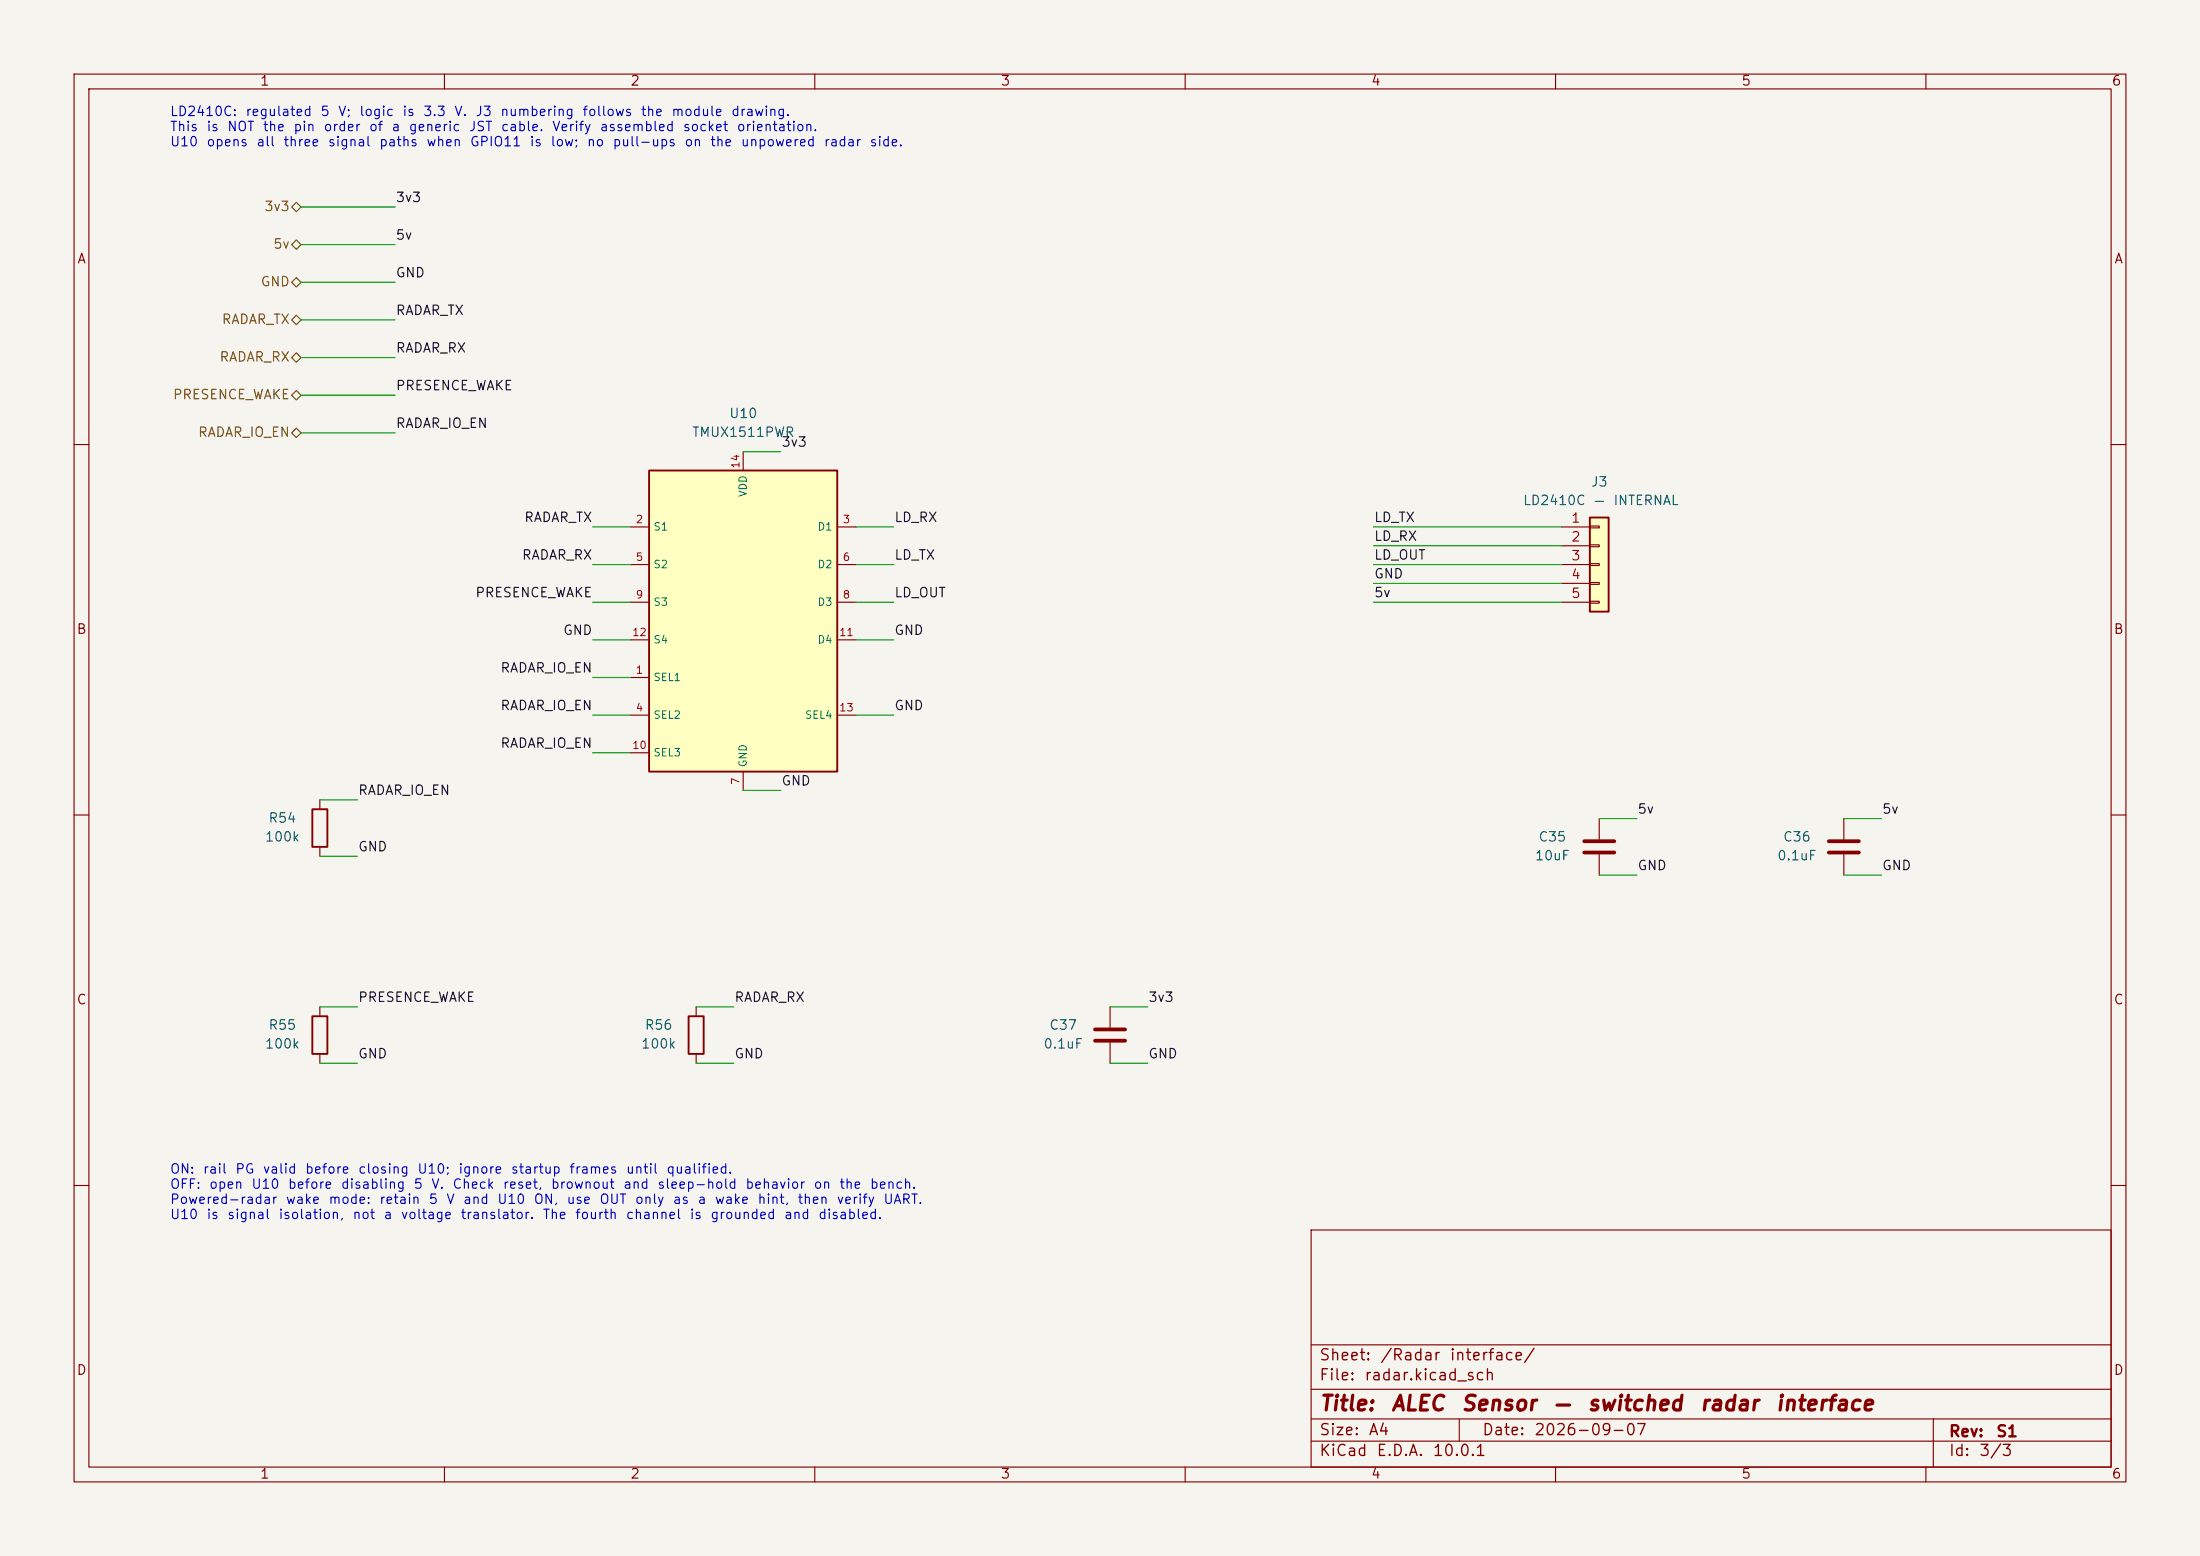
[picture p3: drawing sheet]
(kicad_sch
 (version 20250114)
 (generator "eeschema")
 (paper "A4")
 (lib_symbols
  (symbol
   "Sensor:TMUX1511PWR"
   (pin_names
    (offset 0.508)) (in_bom yes) (on_board yes)
   (property
    "Reference"
    "U" (at 0 22.86 0) (effects (font (size 1.27 1.27))))
   (property
    "Value"
    "TMUX1511PWR" (at 0 25.4 0) (effects (font (size 1.27 1.27))))
   (symbol
    "TMUX1511PWR_0_1"
    (rectangle (start -12.7 17.78) (end 12.7 -22.86) (stroke (width 0.254) (type default)) (fill (type background))))
   (symbol
    "TMUX1511PWR_1_1"
    (pin
    input
    line (at -15.24 -10.16 0) (length 2.54) (name
    "SEL1" (effects (font (size 1.016 1.016)))) (number
    "1" (effects (font (size 1.016 1.016)))))
    (pin
    passive
    line (at -15.24 10.16 0) (length 2.54) (name
    "S1" (effects (font (size 1.016 1.016)))) (number
    "2" (effects (font (size 1.016 1.016)))))
    (pin
    passive
    line (at 15.24 10.16 180) (length 2.54) (name
    "D1" (effects (font (size 1.016 1.016)))) (number
    "3" (effects (font (size 1.016 1.016)))))
    (pin
    input
    line (at -15.24 -15.24 0) (length 2.54) (name
    "SEL2" (effects (font (size 1.016 1.016)))) (number
    "4" (effects (font (size 1.016 1.016)))))
    (pin
    passive
    line (at -15.24 5.08 0) (length 2.54) (name
    "S2" (effects (font (size 1.016 1.016)))) (number
    "5" (effects (font (size 1.016 1.016)))))
    (pin
    passive
    line (at 15.24 5.08 180) (length 2.54) (name
    "D2" (effects (font (size 1.016 1.016)))) (number
    "6" (effects (font (size 1.016 1.016)))))
    (pin
    power_in
    line (at 0 -25.4 90) (length 2.54) (name
    "GND" (effects (font (size 1.016 1.016)))) (number
    "7" (effects (font (size 1.016 1.016)))))
    (pin
    passive
    line (at 15.24 0 180) (length 2.54) (name
    "D3" (effects (font (size 1.016 1.016)))) (number
    "8" (effects (font (size 1.016 1.016)))))
    (pin
    passive
    line (at -15.24 0 0) (length 2.54) (name
    "S3" (effects (font (size 1.016 1.016)))) (number
    "9" (effects (font (size 1.016 1.016)))))
    (pin
    input
    line (at -15.24 -20.32 0) (length 2.54) (name
    "SEL3" (effects (font (size 1.016 1.016)))) (number
    "10" (effects (font (size 1.016 1.016)))))
    (pin
    passive
    line (at 15.24 -5.08 180) (length 2.54) (name
    "D4" (effects (font (size 1.016 1.016)))) (number
    "11" (effects (font (size 1.016 1.016)))))
    (pin
    passive
    line (at -15.24 -5.08 0) (length 2.54) (name
    "S4" (effects (font (size 1.016 1.016)))) (number
    "12" (effects (font (size 1.016 1.016)))))
    (pin
    input
    line (at 15.24 -15.24 180) (length 2.54) (name
    "SEL4" (effects (font (size 1.016 1.016)))) (number
    "13" (effects (font (size 1.016 1.016)))))
    (pin
    power_in
    line (at 0 20.32 270) (length 2.54) (name
    "VDD" (effects (font (size 1.016 1.016)))) (number
    "14" (effects (font (size 1.016 1.016)))))))
  (symbol
   "Connector_Generic:Conn_01x05"
   (pin_names
    (offset 1.016) (hide yes)) (exclude_from_sim no) (in_bom yes) (on_board yes)
   (in_pos_files yes)
   (duplicate_pin_numbers_are_jumpers no)
   (property
    "Reference"
    "J" (at 0 7.62 0) (show_name no) (do_not_autoplace no) (effects (font (size 1.27 1.27))))
   (property
    "Value"
    "Conn_01x05" (at 0 -7.62 0) (show_name no) (do_not_autoplace no) (effects (font (size 1.27 1.27))))
   (property
    "Footprint"
    "" (at 0 0 0) (show_name no) (do_not_autoplace no) (hide yes) (effects (font (size 1.27 1.27))))
   (property
    "Datasheet"
    "" (at 0 0 0) (show_name no) (do_not_autoplace no) (hide yes) (effects (font (size 1.27 1.27))))
   (property
    "Description"
    "Generic connector, single row, 01x05, script generated (kicad-library-utils/schlib/autogen/connector/)" (at 0 0 0) (show_name no) (do_not_autoplace no) (hide yes) (effects (font (size 1.27 1.27))))
   (property
    "ki_keywords"
    "connector" (at 0 0 0) (show_name no) (do_not_autoplace no) (hide yes) (effects (font (size 1.27 1.27))))
   (property
    "ki_fp_filters"
    "Connector*:*_1x??_*" (at 0 0 0) (show_name no) (do_not_autoplace no) (hide yes) (effects (font (size 1.27 1.27))))
   (symbol
    "Conn_01x05_1_1"
    (rectangle (start -1.27 6.35) (end 1.27 -6.35) (stroke (width 0.254) (type default)) (fill (type background)))
    (rectangle (start -1.27 5.207) (end 0 4.953) (stroke (width 0.1524) (type default)) (fill (type none)))
    (rectangle (start -1.27 2.667) (end 0 2.413) (stroke (width 0.1524) (type default)) (fill (type none)))
    (rectangle (start -1.27 0.127) (end 0 -0.127) (stroke (width 0.1524) (type default)) (fill (type none)))
    (rectangle (start -1.27 -2.413) (end 0 -2.667) (stroke (width 0.1524) (type default)) (fill (type none)))
    (rectangle (start -1.27 -4.953) (end 0 -5.207) (stroke (width 0.1524) (type default)) (fill (type none)))
    (pin
    passive
    line (at -5.08 5.08 0) (length 3.81) (name
    "Pin_1" (effects (font (size 1.27 1.27)))) (number
    "1" (effects (font (size 1.27 1.27)))))
    (pin
    passive
    line (at -5.08 2.54 0) (length 3.81) (name
    "Pin_2" (effects (font (size 1.27 1.27)))) (number
    "2" (effects (font (size 1.27 1.27)))))
    (pin
    passive
    line (at -5.08 0 0) (length 3.81) (name
    "Pin_3" (effects (font (size 1.27 1.27)))) (number
    "3" (effects (font (size 1.27 1.27)))))
    (pin
    passive
    line (at -5.08 -2.54 0) (length 3.81) (name
    "Pin_4" (effects (font (size 1.27 1.27)))) (number
    "4" (effects (font (size 1.27 1.27)))))
    (pin
    passive
    line (at -5.08 -5.08 0) (length 3.81) (name
    "Pin_5" (effects (font (size 1.27 1.27)))) (number
    "5" (effects (font (size 1.27 1.27))))))
   (embedded_fonts no))
  (symbol
   "Device:R"
   (pin_numbers (hide yes))
   (pin_names
    (offset 0)) (exclude_from_sim no) (in_bom yes) (on_board yes)
   (in_pos_files yes)
   (duplicate_pin_numbers_are_jumpers no)
   (property
    "Reference"
    "R" (at 2.032 0 90) (show_name no) (do_not_autoplace no) (effects (font (size 1.27 1.27))))
   (property
    "Value"
    "R" (at 0 0 90) (show_name no) (do_not_autoplace no) (effects (font (size 1.27 1.27))))
   (property
    "Footprint"
    "" (at -1.778 0 90) (show_name no) (do_not_autoplace no) (hide yes) (effects (font (size 1.27 1.27))))
   (property
    "Datasheet"
    "" (at 0 0 0) (show_name no) (do_not_autoplace no) (hide yes) (effects (font (size 1.27 1.27))))
   (property
    "Description"
    "Resistor" (at 0 0 0) (show_name no) (do_not_autoplace no) (hide yes) (effects (font (size 1.27 1.27))))
   (property
    "ki_keywords"
    "R res resistor" (at 0 0 0) (show_name no) (do_not_autoplace no) (hide yes) (effects (font (size 1.27 1.27))))
   (property
    "ki_fp_filters"
    "R_*" (at 0 0 0) (show_name no) (do_not_autoplace no) (hide yes) (effects (font (size 1.27 1.27))))
   (symbol
    "R_0_1"
    (rectangle (start -1.016 -2.54) (end 1.016 2.54) (stroke (width 0.254) (type default)) (fill (type none))))
   (symbol
    "R_1_1"
    (pin
    passive
    line (at 0 3.81 270) (length 1.27) (name
    "" (effects (font (size 1.27 1.27)))) (number
    "1" (effects (font (size 1.27 1.27)))))
    (pin
    passive
    line (at 0 -3.81 90) (length 1.27) (name
    "" (effects (font (size 1.27 1.27)))) (number
    "2" (effects (font (size 1.27 1.27))))))
   (embedded_fonts no))
  (symbol
   "Device:C"
   (pin_numbers (hide yes))
   (pin_names
    (offset 0.254)) (exclude_from_sim no) (in_bom yes) (on_board yes)
   (in_pos_files yes)
   (duplicate_pin_numbers_are_jumpers no)
   (property
    "Reference"
    "C" (at 0.635 2.54 0) (show_name no) (do_not_autoplace no) (effects (font (size 1.27 1.27)) (justify left)))
   (property
    "Value"
    "C" (at 0.635 -2.54 0) (show_name no) (do_not_autoplace no) (effects (font (size 1.27 1.27)) (justify left)))
   (property
    "Footprint"
    "" (at 0.9652 -3.81 0) (show_name no) (do_not_autoplace no) (hide yes) (effects (font (size 1.27 1.27))))
   (property
    "Datasheet"
    "" (at 0 0 0) (show_name no) (do_not_autoplace no) (hide yes) (effects (font (size 1.27 1.27))))
   (property
    "Description"
    "Unpolarized capacitor" (at 0 0 0) (show_name no) (do_not_autoplace no) (hide yes) (effects (font (size 1.27 1.27))))
   (property
    "ki_keywords"
    "cap capacitor" (at 0 0 0) (show_name no) (do_not_autoplace no) (hide yes) (effects (font (size 1.27 1.27))))
   (property
    "ki_fp_filters"
    "C_*" (at 0 0 0) (show_name no) (do_not_autoplace no) (hide yes) (effects (font (size 1.27 1.27))))
   (symbol
    "C_0_1"
    (polyline (pts (xy -2.032 0.762) (xy 2.032 0.762)) (stroke (width 0.508) (type default)) (fill (type none)))
    (polyline (pts (xy -2.032 -0.762) (xy 2.032 -0.762)) (stroke (width 0.508) (type default)) (fill (type none))))
   (symbol
    "C_1_1"
    (pin
    passive
    line (at 0 3.81 270) (length 2.794) (name
    "" (effects (font (size 1.27 1.27)))) (number
    "1" (effects (font (size 1.27 1.27)))))
    (pin
    passive
    line (at 0 -3.81 90) (length 2.794) (name
    "" (effects (font (size 1.27 1.27)))) (number
    "2" (effects (font (size 1.27 1.27))))))
   (embedded_fonts no)))
 (title_block
  (title "ALEC Sensor — switched radar interface")
  (date "2026-09-07")
  (rev "S1"))
 (wire
  (pts (xy 85.09 91.44) (xy 80.01 91.44))
  (stroke (width 0) (type default)))
 (label
  "RADAR_IO_EN"
  (at 80.0100 91.4400 0)
  (effects (font (size 1.27 1.27)) (justify right bottom)))
 (wire
  (pts (xy 85.09 71.12) (xy 80.01 71.12))
  (stroke (width 0) (type default)))
 (label
  "RADAR_TX"
  (at 80.0100 71.1200 0)
  (effects (font (size 1.27 1.27)) (justify right bottom)))
 (wire
  (pts (xy 115.57 71.12) (xy 120.64999999999999 71.12))
  (stroke (width 0) (type default)))
 (label
  "LD_RX"
  (at 120.6500 71.1200 0)
  (effects (font (size 1.27 1.27)) (justify left bottom)))
 (wire
  (pts (xy 85.09 96.52) (xy 80.01 96.52))
  (stroke (width 0) (type default)))
 (label
  "RADAR_IO_EN"
  (at 80.0100 96.5200 0)
  (effects (font (size 1.27 1.27)) (justify right bottom)))
 (wire
  (pts (xy 85.09 76.2) (xy 80.01 76.2))
  (stroke (width 0) (type default)))
 (label
  "RADAR_RX"
  (at 80.0100 76.2000 0)
  (effects (font (size 1.27 1.27)) (justify right bottom)))
 (wire
  (pts (xy 115.57 76.2) (xy 120.64999999999999 76.2))
  (stroke (width 0) (type default)))
 (label
  "LD_TX"
  (at 120.6500 76.2000 0)
  (effects (font (size 1.27 1.27)) (justify left bottom)))
 (wire
  (pts (xy 100.33 106.68) (xy 105.41 106.68))
  (stroke (width 0) (type default)))
 (label
  "GND"
  (at 105.4100 106.6800 0)
  (effects (font (size 1.27 1.27)) (justify left bottom)))
 (wire
  (pts (xy 115.57 81.28) (xy 120.64999999999999 81.28))
  (stroke (width 0) (type default)))
 (label
  "LD_OUT"
  (at 120.6500 81.2800 0)
  (effects (font (size 1.27 1.27)) (justify left bottom)))
 (wire
  (pts (xy 85.09 81.28) (xy 80.01 81.28))
  (stroke (width 0) (type default)))
 (label
  "PRESENCE_WAKE"
  (at 80.0100 81.2800 0)
  (effects (font (size 1.27 1.27)) (justify right bottom)))
 (wire
  (pts (xy 85.09 101.6) (xy 80.01 101.6))
  (stroke (width 0) (type default)))
 (label
  "RADAR_IO_EN"
  (at 80.0100 101.6000 0)
  (effects (font (size 1.27 1.27)) (justify right bottom)))
 (wire
  (pts (xy 115.57 86.36) (xy 120.64999999999999 86.36))
  (stroke (width 0) (type default)))
 (label
  "GND"
  (at 120.6500 86.3600 0)
  (effects (font (size 1.27 1.27)) (justify left bottom)))
 (wire
  (pts (xy 85.09 86.36) (xy 80.01 86.36))
  (stroke (width 0) (type default)))
 (label
  "GND"
  (at 80.0100 86.3600 0)
  (effects (font (size 1.27 1.27)) (justify right bottom)))
 (wire
  (pts (xy 115.57 96.52) (xy 120.64999999999999 96.52))
  (stroke (width 0) (type default)))
 (label
  "GND"
  (at 120.6500 96.5200 0)
  (effects (font (size 1.27 1.27)) (justify left bottom)))
 (wire
  (pts (xy 100.33 60.96) (xy 105.41 60.96))
  (stroke (width 0) (type default)))
 (label
  "3v3"
  (at 105.4100 60.9600 0)
  (effects (font (size 1.27 1.27)) (justify left bottom)))
 (symbol
  (lib_id "Sensor:TMUX1511PWR")
  (at 100.33 81.28 0)
  (unit 1)
  (in_bom yes)
  (on_board yes)
  (dnp no)
  (property
   "Reference"
   "U10" (at 100.33 55.88 0) (effects (font (size 1.27 1.27))))
  (property
   "Value"
   "TMUX1511PWR" (at 100.33 58.42 0) (effects (font (size 1.27 1.27))))
  (property
   "Footprint"
   "Package_SO:TSSOP-14_4.4x5mm_P0.65mm" (at 100.33 81.28 0) (effects (font (size 1.27 1.27)) (hide yes)))
  (property
   "Datasheet"
   "https://www.ti.com/cn/lit/gpn/tmux1511" (at 100.33 81.28 0) (effects (font (size 1.27 1.27)) (hide yes)))
  (property
   "MPN"
   "TMUX1511PWR" (at 100.33 81.28 0) (effects (font (size 1.27 1.27)) (hide yes)))
  (instances (project
    "alec-sensor" (path
    "/7924bd8b-2498-4d76-899d-c0ad5a514485/071a6f01-6d3c-539e-875a-3d1615e643da" (reference "U10") (unit 1))))
  (pin
   "1")
  (pin
   "2")
  (pin
   "3")
  (pin
   "4")
  (pin
   "5")
  (pin
   "6")
  (pin
   "7")
  (pin
   "8")
  (pin
   "9")
  (pin
   "10")
  (pin
   "11")
  (pin
   "12")
  (pin
   "13")
  (pin
   "14")
 (property "Manufacturer" "Texas Instruments" (at 0 0 0) (effects (font (size 1.27 1.27)) (hide yes)))
 (property "LCSC#" "C2866750" (at 0 0 0) (effects (font (size 1.27 1.27)) (hide yes))))
 (wire
  (pts (xy 210.82 71.12) (xy 185.42 71.12))
  (stroke (width 0) (type default)))
 (label
  "LD_TX"
  (at 185.4200 71.1200 0)
  (effects (font (size 1.27 1.27)) (justify left bottom)))
 (wire
  (pts (xy 210.82 73.66) (xy 185.42 73.66))
  (stroke (width 0) (type default)))
 (label
  "LD_RX"
  (at 185.4200 73.6600 0)
  (effects (font (size 1.27 1.27)) (justify left bottom)))
 (wire
  (pts (xy 210.82 76.2) (xy 185.42 76.2))
  (stroke (width 0) (type default)))
 (label
  "LD_OUT"
  (at 185.4200 76.2000 0)
  (effects (font (size 1.27 1.27)) (justify left bottom)))
 (wire
  (pts (xy 210.82 78.74) (xy 185.42 78.74))
  (stroke (width 0) (type default)))
 (label
  "GND"
  (at 185.4200 78.7400 0)
  (effects (font (size 1.27 1.27)) (justify left bottom)))
 (wire
  (pts (xy 210.82 81.28) (xy 185.42 81.28))
  (stroke (width 0) (type default)))
 (label
  "5v"
  (at 185.4200 81.2800 0)
  (effects (font (size 1.27 1.27)) (justify left bottom)))
 (symbol
  (lib_id "Connector_Generic:Conn_01x05")
  (at 215.9 76.2 0)
  (unit 1)
  (in_bom yes)
  (on_board yes)
  (dnp no)
  (property
   "Reference"
   "J3" (at 215.9 65.12 0) (effects (font (size 1.27 1.27))))
  (property
   "Value"
   "LD2410C — INTERNAL" (at 215.9 67.62 0) (effects (font (size 1.27 1.27))))
  (property
   "Footprint"
   "Sensor:Samtec_SSW-105-01-F-S" (at 215.9 76.2 0) (effects (font (size 1.27 1.27)) (hide yes)))
  (property
   "Datasheet"
   "https://www.samtec.com/products/ssw-105-01-f-s" (at 215.9 76.2 0) (effects (font (size 1.27 1.27)) (hide yes)))
  (property
   "MPN"
   "SSW-105-01-F-S" (at 215.9 76.2 0) (effects (font (size 1.27 1.27)) (hide yes)))
  (instances (project
    "alec-sensor" (path
    "/7924bd8b-2498-4d76-899d-c0ad5a514485/071a6f01-6d3c-539e-875a-3d1615e643da" (reference "J3") (unit 1))))
  (exclude_from_sim yes)
  (pin
   "1")
  (pin
   "2")
  (pin
   "3")
  (pin
   "4")
  (pin
   "5")
 (property "Manufacturer" "Samtec" (at 0 0 0) (effects (font (size 1.27 1.27)) (hide yes)))
 (property "LCSC#" "C5930350" (at 0 0 0) (effects (font (size 1.27 1.27)) (hide yes))))
 (wire
  (pts (xy 43.18 107.95) (xy 48.26 107.95))
  (stroke (width 0) (type default)))
 (label
  "RADAR_IO_EN"
  (at 48.2600 107.9500 0)
  (effects (font (size 1.27 1.27)) (justify left bottom)))
 (wire
  (pts (xy 43.18 115.57) (xy 48.26 115.57))
  (stroke (width 0) (type default)))
 (label
  "GND"
  (at 48.2600 115.5700 0)
  (effects (font (size 1.27 1.27)) (justify left bottom)))
 (symbol
  (lib_id "Device:R")
  (at 43.18 111.76 0)
  (unit 1)
  (in_bom yes)
  (on_board yes)
  (dnp no)
  (property
   "Reference"
   "R54" (at 38.1 110.49000000000001 0) (effects (font (size 1.27 1.27))))
  (property
   "Value"
   "100k" (at 38.1 113.03 0) (effects (font (size 1.27 1.27))))
  (property
   "Footprint"
   "Resistor_SMD:R_0402_1005Metric" (at 43.18 111.76 0) (effects (font (size 1.27 1.27)) (hide yes)))
  (property
   "Datasheet"
   "https://www.lcsc.com/datasheet/lcsc_datasheet_2304140030_YAGEO-RC0402FR-07100KL_C60491.pdf" (at 43.18 111.76 0) (effects (font (size 1.27 1.27)) (hide yes)))
  (property
   "MPN"
   "RC0402FR-07100KL" (at 43.18 111.76 0) (effects (font (size 1.27 1.27)) (hide yes)))
  (instances (project
    "alec-sensor" (path
    "/7924bd8b-2498-4d76-899d-c0ad5a514485/071a6f01-6d3c-539e-875a-3d1615e643da" (reference "R54") (unit 1))))
  (pin
   "1")
  (pin
   "2")
 (property "Manufacturer" "YAGEO" (at 0 0 0) (effects (font (size 1.27 1.27)) (hide yes)))
 (property "LCSC#" "C60491" (at 0 0 0) (effects (font (size 1.27 1.27)) (hide yes))))
 (wire
  (pts (xy 43.18 135.89) (xy 48.26 135.89))
  (stroke (width 0) (type default)))
 (label
  "PRESENCE_WAKE"
  (at 48.2600 135.8900 0)
  (effects (font (size 1.27 1.27)) (justify left bottom)))
 (wire
  (pts (xy 43.18 143.51) (xy 48.26 143.51))
  (stroke (width 0) (type default)))
 (label
  "GND"
  (at 48.2600 143.5100 0)
  (effects (font (size 1.27 1.27)) (justify left bottom)))
 (symbol
  (lib_id "Device:R")
  (at 43.18 139.7 0)
  (unit 1)
  (in_bom yes)
  (on_board yes)
  (dnp no)
  (property
   "Reference"
   "R55" (at 38.1 138.42999999999998 0) (effects (font (size 1.27 1.27))))
  (property
   "Value"
   "100k" (at 38.1 140.97 0) (effects (font (size 1.27 1.27))))
  (property
   "Footprint"
   "Resistor_SMD:R_0402_1005Metric" (at 43.18 139.7 0) (effects (font (size 1.27 1.27)) (hide yes)))
  (property
   "Datasheet"
   "https://www.lcsc.com/datasheet/lcsc_datasheet_2304140030_YAGEO-RC0402FR-07100KL_C60491.pdf" (at 43.18 139.7 0) (effects (font (size 1.27 1.27)) (hide yes)))
  (property
   "MPN"
   "RC0402FR-07100KL" (at 43.18 139.7 0) (effects (font (size 1.27 1.27)) (hide yes)))
  (instances (project
    "alec-sensor" (path
    "/7924bd8b-2498-4d76-899d-c0ad5a514485/071a6f01-6d3c-539e-875a-3d1615e643da" (reference "R55") (unit 1))))
  (pin
   "1")
  (pin
   "2")
 (property "Manufacturer" "YAGEO" (at 0 0 0) (effects (font (size 1.27 1.27)) (hide yes)))
 (property "LCSC#" "C60491" (at 0 0 0) (effects (font (size 1.27 1.27)) (hide yes))))
 (wire
  (pts (xy 93.98 135.89) (xy 99.06 135.89))
  (stroke (width 0) (type default)))
 (label
  "RADAR_RX"
  (at 99.0600 135.8900 0)
  (effects (font (size 1.27 1.27)) (justify left bottom)))
 (wire
  (pts (xy 93.98 143.51) (xy 99.06 143.51))
  (stroke (width 0) (type default)))
 (label
  "GND"
  (at 99.0600 143.5100 0)
  (effects (font (size 1.27 1.27)) (justify left bottom)))
 (symbol
  (lib_id "Device:R")
  (at 93.98 139.7 0)
  (unit 1)
  (in_bom yes)
  (on_board yes)
  (dnp no)
  (property
   "Reference"
   "R56" (at 88.9 138.42999999999998 0) (effects (font (size 1.27 1.27))))
  (property
   "Value"
   "100k" (at 88.9 140.97 0) (effects (font (size 1.27 1.27))))
  (property
   "Footprint"
   "Resistor_SMD:R_0402_1005Metric" (at 93.98 139.7 0) (effects (font (size 1.27 1.27)) (hide yes)))
  (property
   "Datasheet"
   "https://www.lcsc.com/datasheet/lcsc_datasheet_2304140030_YAGEO-RC0402FR-07100KL_C60491.pdf" (at 93.98 139.7 0) (effects (font (size 1.27 1.27)) (hide yes)))
  (property
   "MPN"
   "RC0402FR-07100KL" (at 93.98 139.7 0) (effects (font (size 1.27 1.27)) (hide yes)))
  (instances (project
    "alec-sensor" (path
    "/7924bd8b-2498-4d76-899d-c0ad5a514485/071a6f01-6d3c-539e-875a-3d1615e643da" (reference "R56") (unit 1))))
  (pin
   "1")
  (pin
   "2")
 (property "Manufacturer" "YAGEO" (at 0 0 0) (effects (font (size 1.27 1.27)) (hide yes)))
 (property "LCSC#" "C60491" (at 0 0 0) (effects (font (size 1.27 1.27)) (hide yes))))
 (wire
  (pts (xy 215.9 110.49) (xy 220.98000000000002 110.49))
  (stroke (width 0) (type default)))
 (label
  "5v"
  (at 220.9800 110.4900 0)
  (effects (font (size 1.27 1.27)) (justify left bottom)))
 (wire
  (pts (xy 215.9 118.11) (xy 220.98000000000002 118.11))
  (stroke (width 0) (type default)))
 (label
  "GND"
  (at 220.9800 118.1100 0)
  (effects (font (size 1.27 1.27)) (justify left bottom)))
 (symbol
  (lib_id "Device:C")
  (at 215.9 114.3 0)
  (unit 1)
  (in_bom yes)
  (on_board yes)
  (dnp no)
  (property
   "Reference"
   "C35" (at 209.55 113.03 0) (effects (font (size 1.27 1.27))))
  (property
   "Value"
   "10uF" (at 209.55 115.57 0) (effects (font (size 1.27 1.27))))
  (property
   "Footprint"
   "Capacitor_SMD:C_0603_1608Metric" (at 215.9 114.3 0) (effects (font (size 1.27 1.27)) (hide yes)))
  (property
   "Datasheet"
   "https://search.murata.co.jp/Ceramy/image/img/A01X/G101/ENG/GRT188R61A106KE13-01A.pdf" (at 215.9 114.3 0) (effects (font (size 1.27 1.27)) (hide yes)))
  (property
   "MPN"
   "GRT188R61A106KE13D" (at 215.9 114.3 0) (effects (font (size 1.27 1.27)) (hide yes)))
  (instances (project
    "alec-sensor" (path
    "/7924bd8b-2498-4d76-899d-c0ad5a514485/071a6f01-6d3c-539e-875a-3d1615e643da" (reference "C35") (unit 1))))
  (pin
   "1")
  (pin
   "2")
  (property
   "Voltage"
   "10V" (at 0 0 0) (effects (font (size 1.27 1.27)) (hide yes)))
 (property "Manufacturer" "Murata Electronics" (at 0 0 0) (effects (font (size 1.27 1.27)) (hide yes)))
 (property "LCSC#" "C782172" (at 0 0 0) (effects (font (size 1.27 1.27)) (hide yes))))
 (wire
  (pts (xy 248.92 110.49) (xy 254.0 110.49))
  (stroke (width 0) (type default)))
 (label
  "5v"
  (at 254.0000 110.4900 0)
  (effects (font (size 1.27 1.27)) (justify left bottom)))
 (wire
  (pts (xy 248.92 118.11) (xy 254.0 118.11))
  (stroke (width 0) (type default)))
 (label
  "GND"
  (at 254.0000 118.1100 0)
  (effects (font (size 1.27 1.27)) (justify left bottom)))
 (symbol
  (lib_id "Device:C")
  (at 248.92 114.3 0)
  (unit 1)
  (in_bom yes)
  (on_board yes)
  (dnp no)
  (property
   "Reference"
   "C36" (at 242.57 113.03 0) (effects (font (size 1.27 1.27))))
  (property
   "Value"
   "0.1uF" (at 242.57 115.57 0) (effects (font (size 1.27 1.27))))
  (property
   "Footprint"
   "Capacitor_SMD:C_0603_1608Metric" (at 248.92 114.3 0) (effects (font (size 1.27 1.27)) (hide yes)))
  (property
   "Datasheet"
   "https://wmsc.lcsc.com/wmsc/upload/file/pdf/v2/lcsc/1810311119_Murata-Electronics-GRM188R71C104KA01D_C45000.pdf" (at 248.92 114.3 0) (effects (font (size 1.27 1.27)) (hide yes)))
  (property
   "MPN"
   "GRM188R71C104KA01D" (at 248.92 114.3 0) (effects (font (size 1.27 1.27)) (hide yes)))
  (instances (project
    "alec-sensor" (path
    "/7924bd8b-2498-4d76-899d-c0ad5a514485/071a6f01-6d3c-539e-875a-3d1615e643da" (reference "C36") (unit 1))))
  (pin
   "1")
  (pin
   "2")
  (property
   "Voltage"
   "16V" (at 0 0 0) (effects (font (size 1.27 1.27)) (hide yes)))
 (property "Manufacturer" "Murata Electronics" (at 0 0 0) (effects (font (size 1.27 1.27)) (hide yes)))
 (property "LCSC#" "C45000" (at 0 0 0) (effects (font (size 1.27 1.27)) (hide yes))))
 (wire
  (pts (xy 149.86 135.89) (xy 154.94000000000003 135.89))
  (stroke (width 0) (type default)))
 (label
  "3v3"
  (at 154.9400 135.8900 0)
  (effects (font (size 1.27 1.27)) (justify left bottom)))
 (wire
  (pts (xy 149.86 143.51) (xy 154.94000000000003 143.51))
  (stroke (width 0) (type default)))
 (label
  "GND"
  (at 154.9400 143.5100 0)
  (effects (font (size 1.27 1.27)) (justify left bottom)))
 (symbol
  (lib_id "Device:C")
  (at 149.86 139.7 0)
  (unit 1)
  (in_bom yes)
  (on_board yes)
  (dnp no)
  (property
   "Reference"
   "C37" (at 143.51000000000002 138.42999999999998 0) (effects (font (size 1.27 1.27))))
  (property
   "Value"
   "0.1uF" (at 143.51000000000002 140.97 0) (effects (font (size 1.27 1.27))))
  (property
   "Footprint"
   "Capacitor_SMD:C_0603_1608Metric" (at 149.86 139.7 0) (effects (font (size 1.27 1.27)) (hide yes)))
  (property
   "Datasheet"
   "https://wmsc.lcsc.com/wmsc/upload/file/pdf/v2/lcsc/1810311119_Murata-Electronics-GRM188R71C104KA01D_C45000.pdf" (at 149.86 139.7 0) (effects (font (size 1.27 1.27)) (hide yes)))
  (property
   "MPN"
   "GRM188R71C104KA01D" (at 149.86 139.7 0) (effects (font (size 1.27 1.27)) (hide yes)))
  (instances (project
    "alec-sensor" (path
    "/7924bd8b-2498-4d76-899d-c0ad5a514485/071a6f01-6d3c-539e-875a-3d1615e643da" (reference "C37") (unit 1))))
  (pin
   "1")
  (pin
   "2")
  (property
   "Voltage"
   "16V" (at 0 0 0) (effects (font (size 1.27 1.27)) (hide yes)))
 (property "Manufacturer" "Murata Electronics" (at 0 0 0) (effects (font (size 1.27 1.27)) (hide yes)))
 (property "LCSC#" "C45000" (at 0 0 0) (effects (font (size 1.27 1.27)) (hide yes))))
 (hierarchical_label
  "3v3"
  (shape bidirectional)
  (at 40.64 27.94 180)
  (effects (font (size 1.27 1.27)) (justify right)))
 (wire
  (pts (xy 40.64 27.94) (xy 53.34 27.94))
  (stroke (width 0) (type default)))
 (label
  "3v3"
  (at 53.3400 27.9400 0)
  (effects (font (size 1.27 1.27)) (justify left bottom)))
 (hierarchical_label
  "5v"
  (shape bidirectional)
  (at 40.64 33.02 180)
  (effects (font (size 1.27 1.27)) (justify right)))
 (wire
  (pts (xy 40.64 33.02) (xy 53.34 33.02))
  (stroke (width 0) (type default)))
 (label
  "5v"
  (at 53.3400 33.0200 0)
  (effects (font (size 1.27 1.27)) (justify left bottom)))
 (hierarchical_label
  "GND"
  (shape bidirectional)
  (at 40.64 38.1 180)
  (effects (font (size 1.27 1.27)) (justify right)))
 (wire
  (pts (xy 40.64 38.1) (xy 53.34 38.1))
  (stroke (width 0) (type default)))
 (label
  "GND"
  (at 53.3400 38.1000 0)
  (effects (font (size 1.27 1.27)) (justify left bottom)))
 (hierarchical_label
  "RADAR_TX"
  (shape bidirectional)
  (at 40.64 43.18 180)
  (effects (font (size 1.27 1.27)) (justify right)))
 (wire
  (pts (xy 40.64 43.18) (xy 53.34 43.18))
  (stroke (width 0) (type default)))
 (label
  "RADAR_TX"
  (at 53.3400 43.1800 0)
  (effects (font (size 1.27 1.27)) (justify left bottom)))
 (hierarchical_label
  "RADAR_RX"
  (shape bidirectional)
  (at 40.64 48.26 180)
  (effects (font (size 1.27 1.27)) (justify right)))
 (wire
  (pts (xy 40.64 48.26) (xy 53.34 48.26))
  (stroke (width 0) (type default)))
 (label
  "RADAR_RX"
  (at 53.3400 48.2600 0)
  (effects (font (size 1.27 1.27)) (justify left bottom)))
 (hierarchical_label
  "PRESENCE_WAKE"
  (shape bidirectional)
  (at 40.64 53.34 180)
  (effects (font (size 1.27 1.27)) (justify right)))
 (wire
  (pts (xy 40.64 53.34) (xy 53.34 53.34))
  (stroke (width 0) (type default)))
 (label
  "PRESENCE_WAKE"
  (at 53.3400 53.3400 0)
  (effects (font (size 1.27 1.27)) (justify left bottom)))
 (hierarchical_label
  "RADAR_IO_EN"
  (shape bidirectional)
  (at 40.64 58.42 180)
  (effects (font (size 1.27 1.27)) (justify right)))
 (wire
  (pts (xy 40.64 58.42) (xy 53.34 58.42))
  (stroke (width 0) (type default)))
 (label
  "RADAR_IO_EN"
  (at 53.3400 58.4200 0)
  (effects (font (size 1.27 1.27)) (justify left bottom)))
 (text
  "LD2410C: regulated 5 V; logic is 3.3 V. J3 numbering follows the module drawing.\nThis is NOT the pin order of a generic JST cable. Verify assembled socket orientation.\nU10 opens all three signal paths when GPIO11 is low; no pull-ups on the unpowered radar side."
  (at 22.86 20.32 0)
  (effects (font (size 1.27 1.27)) (justify left bottom)))
 (text
  "ON: rail PG valid before closing U10; ignore startup frames until qualified.\nOFF: open U10 before disabling 5 V. Check reset, brownout and sleep-hold behavior on the bench.\nPowered-radar wake mode: retain 5 V and U10 ON, use OUT only as a wake hint, then verify UART.\nU10 is signal isolation, not a voltage translator. The fourth channel is grounded and disabled."
  (at 22.86 165.1 0)
  (effects (font (size 1.27 1.27)) (justify left bottom))))
